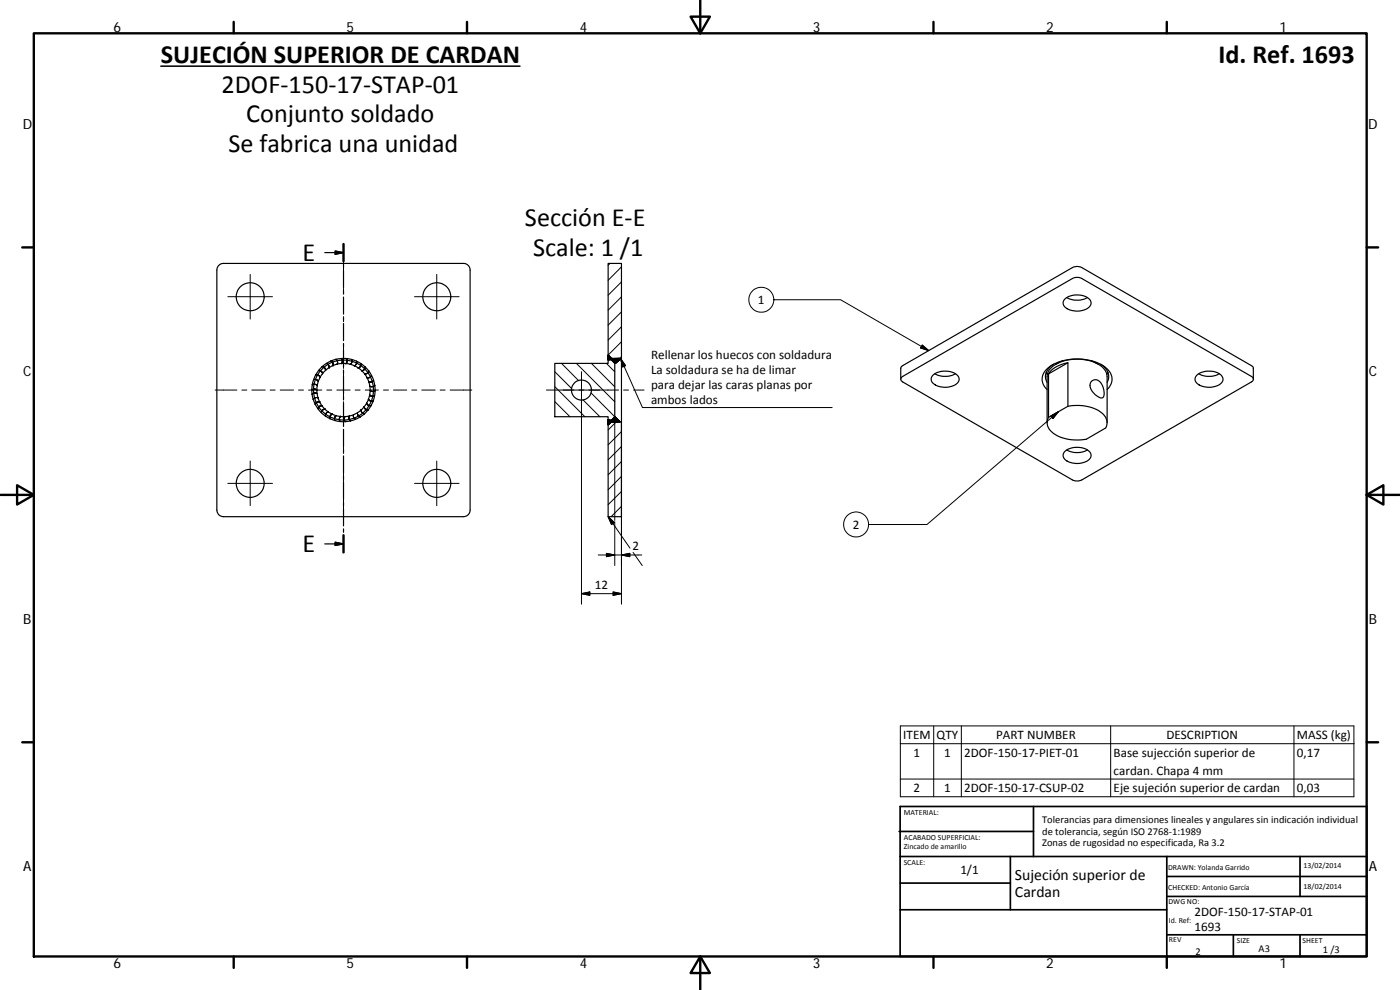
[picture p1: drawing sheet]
<svg xmlns="http://www.w3.org/2000/svg" width="420mm" height="297mm" viewBox="0 0 420 297" stroke-linecap="round" stroke-linejoin="round" font-family="sans-serif">
<g fill="none" stroke="#000" stroke-width=".36">
<path d="M65.8 79.5l1.3-.5h72a2 2 0 0 1 2 2v72a1.97 1.97 0 0 1-2 2h-72a2 2 0 0 1-2-2v-72l.1-.7zM97.5 75.8h5.6M100.6 75.3l2.5 .5-2.5 .5zM103.1 73.2v5.2M103.1 79.2v1.1M182.5 79h4v28.5h-3l-1-1zM103.1 81.2v5.1M103.1 87.2v1M103.1 89.1v5.2M103.1 95.1v1.1M103.1 97v5.2M319.6 89.7a5.9 5.9 0 0 1 7.6 .3 2.1 2.1 0 0 1-1.9 3 5.7 5.7 0 0 1-6.1-1.3l-.1-1.2z"/>
<path d="M320.1 89.3a6.6 6.6 0 0 0 6.3 0M103.1 103.1v1M103.1 105v5.2M103.1 111v1.1M103.1 112.9v5.2M103.1 119v1M166.5 109h16v-1h1l1 1v16l-1 1h-1v-1h-16zM182.5 106.5v1.5M183.5 107.5v.5M186.5 107.5v19M270.3 113.8l.1-3.5 .5-.6 50.9-29.4a3.1 3.1 0 0 1 2.9 0l50.9 29.4 .5 .6v3.5M270.7 113.1l51.1-29.5a3.1 3.1 0 0 1 2.9 0l50.9 29.3a.88 .88 0 0 1 .5 .9 .88 .88 0 0 1-.5 .8l-50.9 29.4a3.2 3.2 0 0 1-2.9 0l-50.9-29.4a.86 .86 0 0 1-.2-1.5z"/>
<path d="M280 112.6a5.9 5.9 0 0 1 7.6 .3 2.1 2.1 0 0 1-1.9 3 5.7 5.7 0 0 1-6.1-1.4l-.1-1.1zM280.5 112.1a6.6 6.6 0 0 0 6.3 0M314 111.7l.3 .7M314.3 116.9a4.1 4.1 0 0 1 .7-6.9 15.7 15.7 0 0 1 17 .4 4.1 4.1 0 0 1 .3 6.5M316.2 109.3a3.9 3.9 0 0 0-1.9 5.4M319 108.2l-2.1 1.1M320.5 108.8l-5.8 3.4M327.5 108.2l2.1 1.1M327.8 114.2a2.16 2.16 0 0 1 3.1 1.7 3.1 3.1 0 0 1-.1 3.5 4.3 4.3 0 0 1-3.6-4.2zM330.3 109.3a3.9 3.9 0 0 1 2 5.4M332.5 111.7l-.3 .7M359.2 112.6a5.9 5.9 0 0 1 7.5 .3 2.06 2.06 0 0 1-1.8 3 5.7 5.7 0 0 1-6.1-1.4l-.2-.8z"/>
<path d="M359.7 112.1a6.6 6.6 0 0 0 6.3 0M103.1 120.9v5.1M103.1 126.9v1.1M103.1 128.8v5.2M103.1 134.9v1M103.1 136.8v5.1M182.5 126v1.5M182.5 127.5l1-1h3v28.5h-4zM183.5 126v.5M314.3 126.9v-14a5.2 5.2 0 0 1 3.8-4.2 13.1 13.1 0 0 1 13.1 1.8l.8 1.2 .3 1.2v14M319.6 135.4a5.9 5.9 0 0 1 7.6 .4 2.1 2.1 0 0 1-1.9 2.9 5.7 5.7 0 0 1-6.1-1.3l-.1-1.2zM320.1 135a6.6 6.6 0 0 0 6.3 0"/>
<path d="M320.5 121.9a11.9 11.9 0 0 1 11 2.8 3.3 3.3 0 0 1 .3 3.7l-5.8 3.4a12.5 12.5 0 0 1-10.6-2.5 3.3 3.3 0 0 1-.7-4.1M320.5 121.9v-13.1a8.4 8.4 0 0 0-5.8 3.4v13M320.5 121.9l-5.8 3.3M103.1 142.8v1.1M103.1 144.7v5.2M103.1 150.7v1.1M103.1 152.7v5.1M103.1 158.7v1M97.5 163.2h5.6M100.6 162.7l2.5 .5-2.5 .5zM103.1 160.6v5.2"/>
<circle cx="75.1" cy="89" r="4.2"/>
<circle cx="131.1" cy="89" r="4.2"/>
<circle cx="103.1" cy="117" r="8"/>
<circle cx="103.1" cy="117" r="9"/>
<circle cx="103.1" cy="117" r="9.5"/>
<circle cx="174.5" cy="117" r="3"/>
<circle cx="75.1" cy="145" r="4.2"/>
<circle cx="131.1" cy="145" r="4.2"/>
</g>
<g fill="none" stroke="#000" stroke-width=".3">
<path d="M103.1 78.5v6.5M183.1 79l-.6 .6M68.4 89h13.4M75.1 82.3v13.4M103.1 86.5v1.5M103.1 89.5v4M103.1 95v1.5M103.1 98v4M124.4 89h13.4M131.1 82.3v13.4M186.5 98l-4 4M186.5 93.6l-4 4"/>
<path d="M186.5 89.1l-4 4M186.5 84.6l-4 4M186.5 80.1l-4 4M232.2 89.9a3.8 3.8 0 0 1-5.5 3.3 3.8 3.8 0 0 1-.3-6.4 3.8 3.8 0 0 1 5.8 2.7v.4h20.1l26.4 15.3M64.6 117h6.5M72.6 117h1.5M75.6 117h4M81.1 117h1.5M84.1 117h4M89.6 117h1.5M92.6 117h4M93.6 117l.9-.3 .7 .4"/>
<path d="M93.7 115.4l1-.1 .6 .4M94.1 113.9h.7l.8 .6M94.8 112.5h.7l.6 .8M95.2 118.1l-.9-.2-.6 .4M95.5 119.4l-.7-.1-.8 .5M95.6 111.1l.9 .4 .3 .7M96.7 110l.8 .5 .2 .7M97.9 109l.6 .5 .3 .9M98.1 117h1.5M99.3 108.3l.7 .7-.1 .7M100.8 107.8l.5 .8-.1 .7M101.1 117h4"/>
<path d="M102.4 107.6l.3 .6-.2 .9M103.1 103.5v1.5M103.1 106.5v4M103.1 112v1.5M103.1 115v4M104 107.6l.1 .9-.3 .6M105.5 107.8l.1 .8-.5 .8M106.6 117h1.5M107 108.4v.7l-.7 .7M108.4 109.1l-.2 .8-.7 .5M109.6 117h4M109.6 110.1l-.4 .9-.7 .3"/>
<path d="M110.5 119.7l.6 .5 .9 .1M110.7 111.3l-.6 .8-.7 .1M110.9 118.4l.6 .5 .9-.1M111 117.1l.7 .4 .9-.3M111.5 112.6l-.7 .7h-.7M112.1 114.1l-.5 .5h-1M112.5 115.6l-.6 .4-1-.2M115.1 117h1.5M118.1 117h4M123.6 117h1.5M126.6 117h4M132.1 117h1.5"/>
<path d="M135.1 117h6.5M164 117h21.6M166.5 111.5l5.1 5.1M166.5 116l9 9M168.5 109l5.1 5.2M173 109l11.5 11.5M174.5 111.5v69.8M175 120l5 5M177.4 117.9l7.1 7.1M177.5 109l7 7.1M182 109l2.5 2.5M182.5 106.7l1.1 1.1-1.1 .2z"/>
<path d="M183.2 107.6l3.2-.1-1.7 1.5zM183.5 107.5l1 .1-.1 .4h-.9zM186.3 107.6l4.1 9.3M186.3 107.6l1.4 2.1-.9 .4zM186.5 102.5l-4 4M186.5 107l-.5 .5M187.1 117h1.5M190.1 117h3.2M190.5 117.1l2.3 5.2h56.9M276.8 103.5l1.9 1.7-2.4-.8zM75.1 138.3v13.4M96 120.6l-1 .1-.4 .6"/>
<path d="M96.7 121.7l-.7 .2-.6 .7M97.6 122.7l-.9 .4-.3 .7M98.6 123.6l-.8 .5-.1 .7M99.7 124.2l-.7 .7v.7M101 124.7l-.5 .5v1M102.2 124.9l-.3 .6 .1 1M103.1 120.5v1.5M103.1 123.5v4M103.1 129v1.5M103.1 132v4M103.1 137.5v1.5M103.6 124.9l-.3 .7 .3 .9-.3-.9z"/>
<path d="M104.9 124.8l-.2 .7 .5 .8-.5-.8zM106.1 124.4v.7l.6 .7M107.3 123.7l.1 .8 .7 .6M108.3 123l.3 .7 .8 .5M109.3 122l.5 .8 .7 .2M110 120.9l.6 .7 .7 .1M131.1 138.3v13.4M166.5 120.5l4.5 4.5M166.5 125h.1M182.5 125.9l1.2 .5-1.2 1zM184.5 125l1.6 1.6-2.9-.1zM184.5 125v31.1"/>
<path d="M185 126.5l-2.5 2.5M186.5 138.5l-4 4M186.5 134l-4 4M186.5 129.5l-4 4M186.5 126.5v54.8M315.4 124.8l2.2-1.2-1.6 2zM317.6 123.6l-39.4 33.8h-17.5a3.8 3.8 0 0 0-5.6-3.3 3.8 3.8 0 0 0-.3 6.4 3.8 3.8 0 0 0 5.9-2.7v-.4M68.4 145h13.4M103.1 140.5v4M103.1 146v1.5M103.1 149v6.5M124.4 145h13.4"/>
<path d="M182.5 155l6.6 9.5M182.5 155l1.9 1.8-.9 .6zM184.5 156.5v13.2M186.5 147.4l-4 4M186.5 142.9l-4 4.1M186.5 151.9l-3.1 3.1M174.5 178.1l2.5-.5v1zM174.5 178.1h12M179.5 166.5h13.1M182 166l2.5 .5-2.5 .5zM184 177.6l2.5 .5-2.5 .5zM186.5 166.5l2.5-.5v1z"/>
<path d="M190 165.8l2.8 3.9M270.2 217.8h136.1v21.3h-136.1zM280.2 217.8v21.3M288.5 217.8v21.3M333.3 217.8v21.3M388.3 217.8v21.3M270.2 223.1h136.1M270.2 233.7h136.1"/>
</g>
<g fill="#000" stroke="#000" stroke-width=".3">
<path d="M182.6 106.6l1 1.2-1.1 .1zM182.5 106.7v1.3zM183.5 108l1-.4-.1 .4zM183.5 107.5l1 .1-1 .4zM183.2 107.6l3.2-.1-1.7 1.5zM186.3 107.6l1.4 2.1-.9 .4zM276.8 103.5l1.9 1.7-2.4-.8zM182.5 125.9l1.2 .5-1.2 1zM184.5 125l1.6 1.6-2.9-.1zM315.4 124.8l2.2-1.2-1.6 2zM182.5 155l1.9 1.8-.9 .6zM174.5 178.1l2.5-.5v1z"/>
<path d="M182 166l2.5 .5-2.5 .5zM184 177.6l2.5 .5-2.5 .5zM186.5 166.5l2.5-.5v1z"/>
</g>
<g fill="none" stroke="#000" stroke-width=".71">
<path d="M10.1 10h400.1v277h-400.1zM70.1 6.6v3.4M140.2 6.6v3.4M207.3 5h5.8l-2.9 5zM210.2 0v10M280.2 6.6v3.4M350.2 6.6v3.4M6.7 74.2h3.4M103.1 73.2v5.2M410.2 74.2h3.4M.2 148.5h9.9M5.1 145.6l5 2.9-5 2.9z"/>
<path d="M410.2 148.5l5-2.9v5.8zM410.2 148.5h9.9M103.1 160.6v5.2M6.7 222.7h3.4M410.2 222.7h3.4M70.1 287v3.4M140.2 287v3.4M210.2 287l2.9 5h-5.8zM210.2 287v10M280.2 287v3.4M350.2 287v3.4"/>
</g>
<g fill="none" stroke="#000" stroke-width=".51">
<path d="M269.8 249.5h40.4M270.1 257h140.1M270.1 242h140.1v45h-140.1zM303.2 257v16M310.2 242v15M350.2 257v30M390.2 257v12M270.1 273h80.1M270.1 265h33.1M350.2 269h60M350.2 263h60M350.2 280.5h60"/>
<path d="M370.2 280.5v6.5M390.2 280.5v6.5"/>
</g>
<path d="M100.6 75.3l2.5 .5-2.5 .5zM100.6 162.7l2.5 .5-2.5 .5z" fill="#000" stroke="#000" stroke-width=".36"/>
<path d="M48.3 19.9h107.8" fill="none" stroke="#000" stroke-width=".46"/>
<g font-size="7.9">
<text x="48.3" y="18.8">SUJECIÓN SUPERIOR DE CARDAN</text>
<text x="365.7" y="18.8">Id. Ref. 1693</text>
<text x="66.5" y="27.8">2DOF‐150‐17‐STAP‐01</text>
<text x="73.9" y="36.7">Conjunto soldado</text>
<text x="68.5" y="45.7">Se fabrica una unidad</text>
<text x="157.6" y="67.9">Sección E‐E</text>
<text x="160" y="76.9">Scale: 1 /1</text>
<text x="90.8" y="78.3">E</text>
<text x="90.8" y="165.7">E</text>
</g>
<g font-size="4.7">
<text x="304.6" y="263.9">Sujeción superior de</text>
<text x="304.6" y="269.3">Cardan</text>
</g>
<g font-size="4.2">
<text x="34" y="9.6">6</text>
<text x="104" y="9.6">5</text>
<text x="174" y="9.6">4</text>
<text x="244" y="9.6">3</text>
<text x="314" y="9.6">2</text>
<text x="384" y="9.6">1</text>
<text x="6.8" y="38.7">D</text>
<text x="410.6" y="38.7">D</text>
<text x="7" y="112.9">C</text>
<text x="410.8" y="112.9">C</text>
<text x="7" y="187.1">B</text>
<text x="410.8" y="187.1">B</text>
<text x="7" y="261.3">A</text>
<text x="410.8" y="261.3">A</text>
<text x="34" y="290.4">6</text>
<text x="104" y="290.4">5</text>
<text x="174" y="290.4">4</text>
<text x="244" y="290.4">3</text>
<text x="314" y="290.4">2</text>
<text x="384" y="290.4">1</text>
</g>
<g font-size="3.9">
<text x="227.5" y="91.2">1</text>
<text x="195.4" y="107.7">Rellenar los huecos con soldadura</text>
<text x="195.4" y="112.2">La soldadura se ha de limar</text>
<text x="195.4" y="116.7">para dejar las caras planas por</text>
<text x="195.4" y="121.2">ambos lados</text>
<text x="255.9" y="158.6">2</text>
<text x="189.9" y="165">2</text>
<text x="178.5" y="176.6">12</text>
<text x="271.1" y="221.7">ITEM</text>
<text x="281.1" y="221.7">QTY</text>
<text x="298.9" y="221.7">PART NUMBER</text>
<text x="350.1" y="221.7">DESCRIPTION</text>
<text x="389.2" y="221.8">MASS (kg)</text>
<text x="274.2" y="227">1</text>
<text x="283.3" y="227">1</text>
<text x="289.4" y="227">2DOF‐150‐17‐PIET‐01</text>
<text x="334.2" y="227.1">Base sujección superior de</text>
<text x="389.2" y="227">0,17</text>
<text x="334.2" y="232.4">cardan. Chapa 4 mm</text>
<text x="274.2" y="237.7">2</text>
<text x="283.3" y="237.6">1</text>
<text x="289.4" y="237.7">2DOF‐150‐17‐CSUP‐02</text>
<text x="334.2" y="237.7">Eje sujeción superior de cardan</text>
<text x="389.2" y="237.7">0,03</text>
<text x="288.2" y="262.2">1/1</text>
<text x="358.5" y="274.9">2DOF‐150‐17‐STAP‐01</text>
<text x="358.5" y="279.4">1693</text>
</g>
<g font-size="3.1">
<text x="312.8" y="246.8">Tolerancias para dimensiones lineales y angulares sin indicación individual</text>
<text x="312.8" y="250.4">de tolerancia, según ISO 2768‐1:1989</text>
<text x="312.8" y="254">Zonas de rugosidad no especificada, Ra 3.2</text>
<text x="358.7" y="286.4">2</text>
<text x="377.7" y="285.6">A3</text>
<text x="397" y="285.9">1 /3</text>
</g>
<g font-size="2.4">
<text x="271.2" y="244.4">MATERIAL:</text>
<text x="271.3" y="251.9">ACABADO SUPERFICIAL:</text>
<text x="271.3" y="254.6">Zincado de amarillo</text>
<text x="271.2" y="259.7">SCALE:</text>
<text x="350.6" y="260.9">DRAWN: Yolanda Garrido</text>
<text x="391.2" y="260.6">13/02/2014</text>
<text x="350.6" y="267">CHECKED: Antonio García</text>
<text x="391.2" y="266.6">18/02/2014</text>
<text x="350.7" y="271.4">DWG NO:</text>
<text x="350.8" y="276.8">Id. Ref:</text>
<text x="350.8" y="282.8">REV</text>
<text x="371.2" y="282.9">SIZE</text>
<text x="390.9" y="282.9">SHEET</text>
</g>
</svg>
